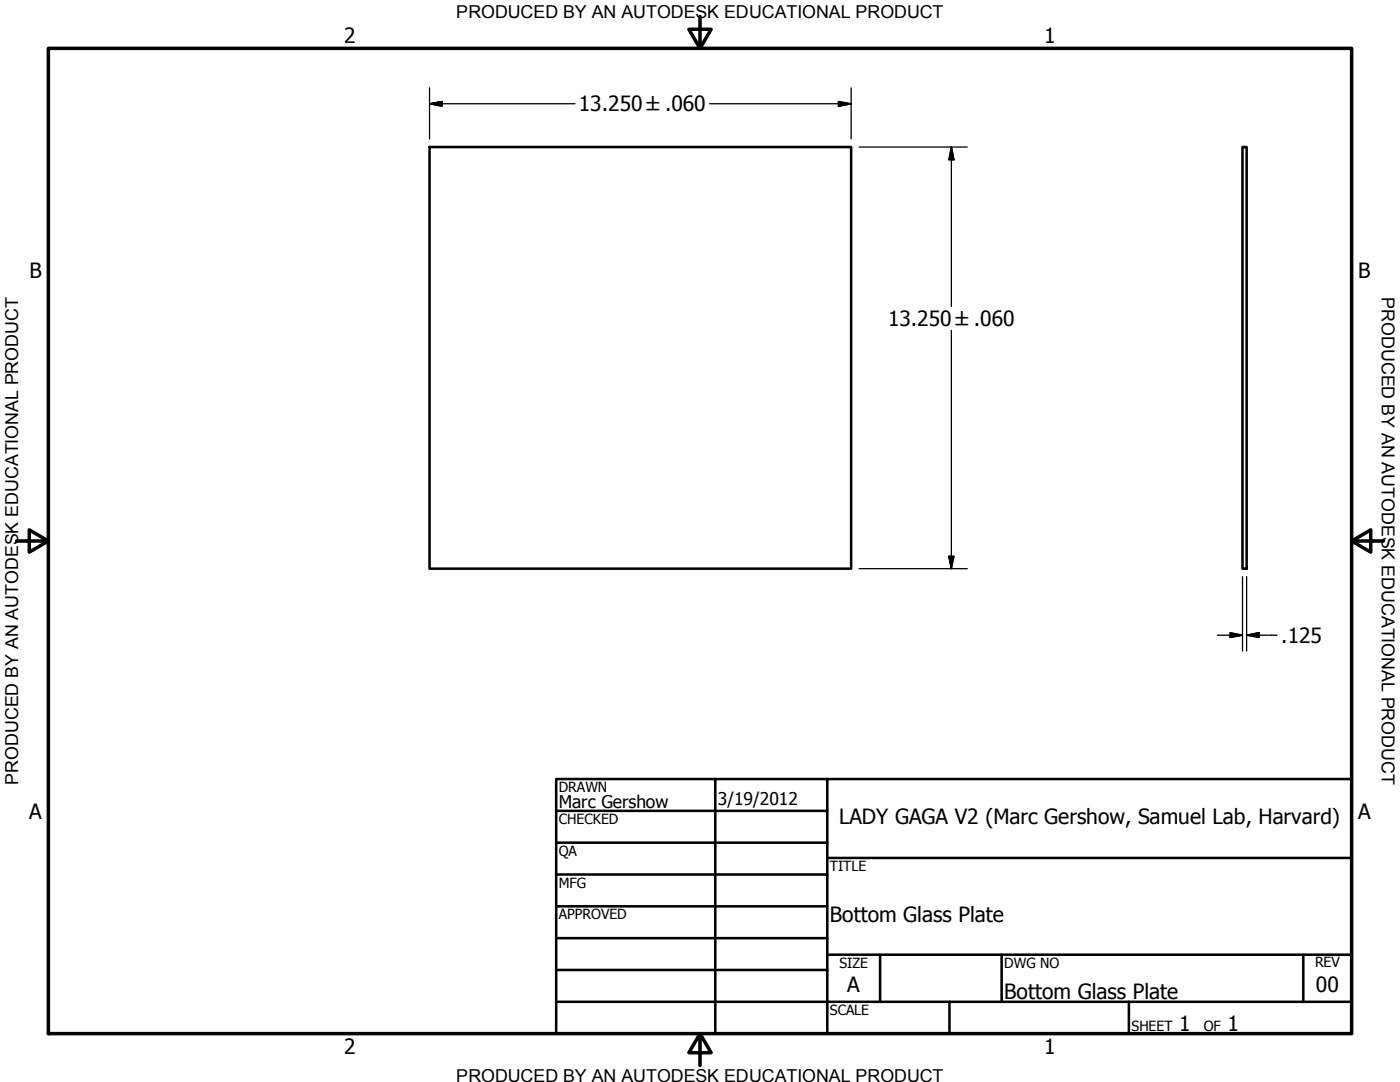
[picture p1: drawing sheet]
<svg xmlns="http://www.w3.org/2000/svg" width="279mm" height="216mm" viewBox="0 0 279 216" stroke-linecap="round" stroke-linejoin="round" font-family="sans-serif">
<!-- layer: Visible (ANSI) -->
<path d="M85.7 29.3h84.2v84.2h-84.2zM248 29.3h.8v84.2h-.8z" fill="none" stroke="#000" stroke-width=".51"/>
<!-- layer: Border (ANSI) -->
<path d="M9.7 9.7h260v196.5h-260zM139.7 3.3v6.4l-2.2-3.9h4.4l-2.2 3.9M3.3 107.9h6.4l-3.9-2.2v4.5l3.9-2.3M269.7 107.9l3.9 2.3v-4.5l-3.9 2.2h6.4M139.7 206.2l2.2 3.9h-4.4l2.2-3.9v6.4" fill="none" stroke="#000" stroke-width=".7"/>
<!-- layer: Title (ANSI) -->
<g fill="none" stroke="#000" stroke-width=".51">
<path d="M111 155.4h158.7v50.8h-158.7zM142.7 155.4v50.8M165.1 155.4v50.8M111 161.8h54.1M111 168.1h54.1M111 174.5h54.1M165.1 171.2h104.6M111 180.8h54.1M111 187.2h54.1M111 193.5h54.1M111 199.9h158.7M165.1 190.5h104.6"/>
<path d="M175.6 190.5v9.4M189.5 199.9v6.3M199.9 190.5v9.4M225.3 199.9v6.3M260.1 190.5v9.4"/>
</g>
<!-- layer: Dimension (ANSI) -->
<g fill="none" stroke="#000" stroke-width=".25">
<path d="M85.7 17.5v10.2M169.9 17.5v10.2M85.7 20.7l2.5-.4v.9zM85.7 20.7h29M141.6 20.7h28.3M167.3 20.3l2.6 .4-2.6 .5zM171.4 29.3h21.6M189.9 29.3l.5 2.6h-1zM189.9 29.3v31.9M189.9 65.9v47.6M171.4 113.5h21.6M189.4 111h1l-.5 2.5z"/>
<path d="M248 115.1v14.8M248.8 115.1v14.8M243 126.7h5M245.5 126.2l2.5 .5-2.5 .5zM248.8 126.7l2.5-.5v1zM248.8 126.7h6.1"/>
</g>
<path d="M85.7 20.7l2.5-.4zM85.7 20.7l2.5-.4v.9zM167.3 21.2l2.6-.5zM167.3 20.3l2.6 .4-2.6 .5zM189.9 29.3l.5 2.6zM189.9 29.3l.5 2.6h-1zM189.4 111l.5 2.5zM189.4 111h1l-.5 2.5zM245.5 127.2l2.5-.5zM245.5 126.2l2.5 .5-2.5 .5zM248.8 126.7l2.5-.5zM248.8 126.7l2.5-.5v1z" fill="#000" stroke="#000" stroke-width=".25"/>
<g font-size="4.2">
<text x="68.7" y="8.6">2</text>
<text x="208.4" y="8.6">1</text>
<text x="115.5" y="22.2">13.250 ±.060</text>
<text x="5.9" y="55.5">B</text>
<text x="271.1" y="55.5">B</text>
<text x="177.2" y="65.1">13.250 ±.060</text>
<text x="255.7" y="128.3">.125</text>
<text x="5.8" y="163.4">A</text>
<text x="167.4" y="164.5">LADY GAGA V2 (Marc Gershow, Samuel Lab, Harvard)</text>
<text x="271" y="163.4">A</text>
<text x="165.6" y="184">Bottom Glass Plate</text>
<text x="169.1" y="198">A</text>
<text x="262.6" y="198">00</text>
<text x="200.4" y="199.3">Bottom Glass Plate</text>
<text x="235.3" y="205.7">1</text>
<text x="245" y="205.7">1</text>
<text x="68.7" y="210.3">2</text>
<text x="208.4" y="210.3">1</text>
</g>
<g font-size="3.6">
<text x="91.1" y="3.6">PRODUCED BY AN AUTODESK EDUCATIONAL PRODUCT</text>
<text x="275.8" y="59.3" transform="rotate(90 275.8 59.3)">PRODUCED BY AN AUTODESK EDUCATIONAL PRODUCT</text>
<text x="3.6" y="156.6" transform="rotate(-90 3.6 156.6)">PRODUCED BY AN AUTODESK EDUCATIONAL PRODUCT</text>
<text x="91.1" y="215.9">PRODUCED BY AN AUTODESK EDUCATIONAL PRODUCT</text>
</g>
<g font-size="3.5">
<text x="111.5" y="161.2">Marc Gershow</text>
<text x="143.3" y="160.7">3/19/2012</text>
</g>
<g font-size="2.8">
<text x="111.5" y="158">DRAWN</text>
<text x="111.5" y="164.4">CHECKED</text>
<text x="111.5" y="170.8">QA</text>
<text x="165.6" y="173.7">TITLE</text>
<text x="111.5" y="177.1">MFG</text>
<text x="111.5" y="183.5">APPROVED</text>
<text x="167.5" y="193.1">SIZE</text>
<text x="200.4" y="193.1">DWG NO</text>
<text x="262.4" y="193">REV</text>
<text x="165.6" y="202.5">SCALE</text>
<text x="225.8" y="205.7">SHEET</text>
<text x="240.2" y="205.7">OF</text>
</g>
</svg>
